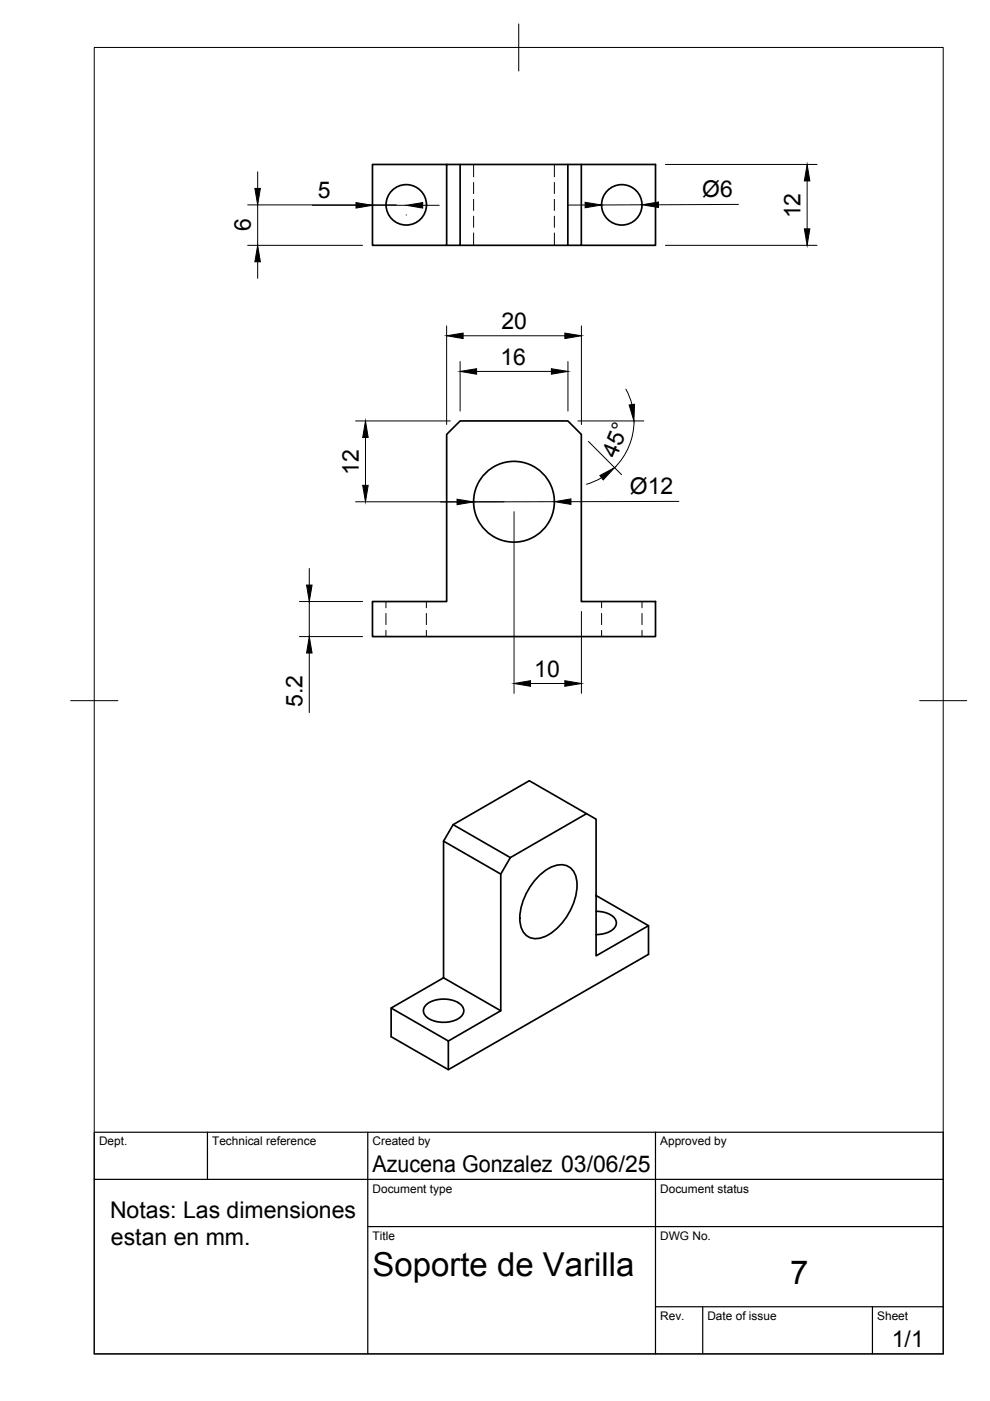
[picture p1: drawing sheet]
<svg xmlns="http://www.w3.org/2000/svg" width="210mm" height="297mm" viewBox="0 0 210 297" stroke-linecap="round" stroke-linejoin="round" font-family="sans-serif">
<!-- layer: Visible -->
<g fill="none" stroke="#000" stroke-width=".36">
<path d="M94.7 34.9v17.1h-15.7v-17.1h60v17.1h-15.7M97.6 34.9v17.1h-2.9M120.4 34.9v17.1h-22.8M123.3 34.9v17.1h-2.9M94.7 92.1l2.9-2.9h22.8l2.9 2.9v35.4h15.7v7.5h-60v-7.5h15.7zM94 178.3l12.2 7v29M96.1 174.8l12.1 7-2 3.5M124.4 172.5l2 1.2v29l11.1-6.4-11.1-6.4M108.2 181.8l16.2-9.3-12.2-7-16.1 9.3-2.1 3.5v29l-11.1 6.4v6.1l12.2 7 42.4-24.5v-6M114.5 185.5a6.1 6.1 0 0 1 5.4-2.1 3.9 3.9 0 0 1 2.4 4.3 13 13 0 0 1-7 11 3.4 3.4 0 0 1-5-2.9 13 13 0 0 1 4.2-10.3zM126.4 193.2a4.5 4.5 0 0 1 4.2 2 2.19 2.19 0 0 1-1.8 2.5l-2.4 .4M82.9 213.7l12.2 7v6.1"/>
<path d="M90.4 213a6.3 6.3 0 0 1 7.3 0 1.77 1.77 0 0 1-.6 3 6.5 6.5 0 0 1-6.7-.4 1.64 1.64 0 0 1 0-2.6zM94 207.3l12.2 7-11.1 6.4"/>
<circle cx="86.1" cy="43.4" r="4.3"/>
<circle cx="131.8" cy="43.4" r="4.3"/>
<circle cx="109" cy="106.4" r="8.6"/>
</g>
<!-- layer: Hidden -->
<g fill="none" stroke="#000" stroke-width=".21">
<path d="M100.4 34.9v2.6M100.4 38.7v2.3M117.5 34.9v2.6M117.5 38.7v2.3M100.4 42.3v2.3M100.4 45.8v2.4M100.4 49.4v2.6M117.5 42.3v2.3M117.5 45.8v2.4M117.5 49.4v2.6M81.8 127.5v1.4M81.8 130.1v2.3"/>
<path d="M81.8 133.6v1.4M90.4 127.5v1.4M90.4 130.1v2.3M90.4 133.6v1.4M127.6 127.5v1.4M127.6 130.1v2.3M127.6 133.6v1.4M136.1 127.5v1.4M136.1 130.1v2.3M136.1 133.6v1.4"/>
</g>
<!-- layer: BORDER -->
<path d="M20 10.1h180v276.9h-180zM110 5.1v10M15 148.6h10M195 148.6h10" fill="none" stroke="#000" stroke-width=".21"/>
<!-- layer: TITLEBLOCK -->
<path d="M20 240.1h180v46.9h-180zM20 250h180M44 240.1v9.9M78 240.1v46.9M139 240.1v46.9M78 260.1h122M139 277.1h61M149 277.1v9.9M185 277.1v9.9" fill="none" stroke="#000" stroke-width=".25"/>
<!-- layer: FD_Dimensions -->
<g fill="none" stroke="#000" stroke-width=".21">
<path d="M54.6 36.4v3.5M141.1 34.9h32.1M171.1 38.4v10.1M52.5 52h24.4M52.5 43.4h31.5M54.6 43.4v8.6M54.6 55.5v3.5M66.2 43.5h9.3M79 41.4v.4M79 43.5h7.1M86.1 45.5v.1M89.6 43.5h3.5"/>
<path d="M124.1 43.5h-3.6M136.1 43.4l-8.5 .1M141.1 52h32.1M156.6 43.3l-17 .1M94.7 69.1v20.9M97.6 76.7v10.5M98.2 71.2h21.6M101 78.7h15.9M120.4 76.7v10.5M123.3 69.1v20.9M75.4 89.2h20.1M77.5 92.8v10.1"/>
<path d="M122.5 89.2h14M124.8 93.6l7 7M132.7 82.5l.8 1.6 .5 1.7M134.4 89.2a14 14 0 0 1-4.1 9.9M96.9 106.4h-3.5M109 108.5v38.5M117.6 106.4h-42.2M127.6 101.3l-1.6 .8-1.7 .6M143.9 106.3l-22.8 .1M63.5 127.5h13.4M63.5 135h13.4M65.6 120.5v3.5"/>
<path d="M65.6 127.5v7.5M65.6 138.5v12.6M123.3 129.6v17.4M112.5 144.9h7.3"/>
</g>
<g fill="#000" stroke="#000" stroke-width=".21">
<path d="M54 39.9h1.2l-.6 3.5zM171.1 34.9l.6 3.5h-1.2zM54.6 52l.6 3.5h-1.2zM75.5 43l3.5 .5-3.5 .6zM86.1 43.5l3.5-.5v1.1zM124.1 42.9l3.5 .6-3.5 .6zM136.1 43.4l3.5-.6v1.2zM170.5 48.5h1.2l-.6 3.5zM94.7 71.2l3.5-.6v1.2zM97.6 78.7l3.4-.5v1.1zM116.9 78.2l3.5 .5-3.5 .6zM119.8 70.6l3.5 .6-3.5 .6z"/>
<path d="M77.5 89.2l.6 3.6h-1.2zM133.4 85.9l1.1-.2-.1 3.5zM76.9 102.9h1.2l-.6 3.5zM96.9 105.8l3.5 .6-3.5 .6zM117.6 106.4l3.5-.6v1.1zM127.2 100.8l3.1-1.6-2.4 2.6zM65 124h1.2l-.6 3.5zM65.6 135l.6 3.5h-1.2zM109 144.9l3.5-.6v1.2zM119.8 144.3l3.5 .6-3.5 .6z"/>
</g>
<g font-size="7">
<text x="79" y="270.6">Soporte de Varilla</text>
<text x="167.5" y="272.3">7</text>
</g>
<g font-size="4.9">
<text x="148.9" y="41.8">Ø6</text>
<text x="67.4" y="42.1">5</text>
<text x="169.7" y="46.3" transform="rotate(-90 169.7 46.3)">12</text>
<text x="53.2" y="49.1" transform="rotate(-90 53.2 49.1)">6</text>
<text x="106.3" y="69.7">20</text>
<text x="106.1" y="77.3">16</text>
<text x="76.1" y="100.7" transform="rotate(-90 76.1 100.7)">12</text>
<text x="130.6" y="97.3" transform="rotate(-67 130.6 97.3)">45°</text>
<text x="133.5" y="104.8">Ø12</text>
<text x="113.3" y="143.5">10</text>
<text x="64.1" y="149.9" transform="rotate(-90 64.1 149.9)">5.2</text>
<text x="79" y="248.5">Azucena Gonzalez 03/06/25</text>
<text x="23.3" y="258.2">Notas: Las dimensiones</text>
<text x="23.5" y="264">estan en mm.</text>
<text x="189.1" y="285.7">1/1</text>
</g>
<g font-size="2.5">
<text x="21" y="242.9">Dept.</text>
<text x="45" y="242.9">Technical reference</text>
<text x="79" y="242.9">Created by</text>
<text x="140" y="242.9">Approved by</text>
<text x="79" y="252.8">Document type</text>
<text x="140" y="252.8">Document status</text>
<text x="79" y="262.9">Title</text>
<text x="140" y="262.9">DWG No.</text>
<text x="140" y="279.9">Rev.</text>
<text x="150" y="279.9">Date of issue</text>
<text x="186" y="279.9">Sheet</text>
</g>
</svg>
